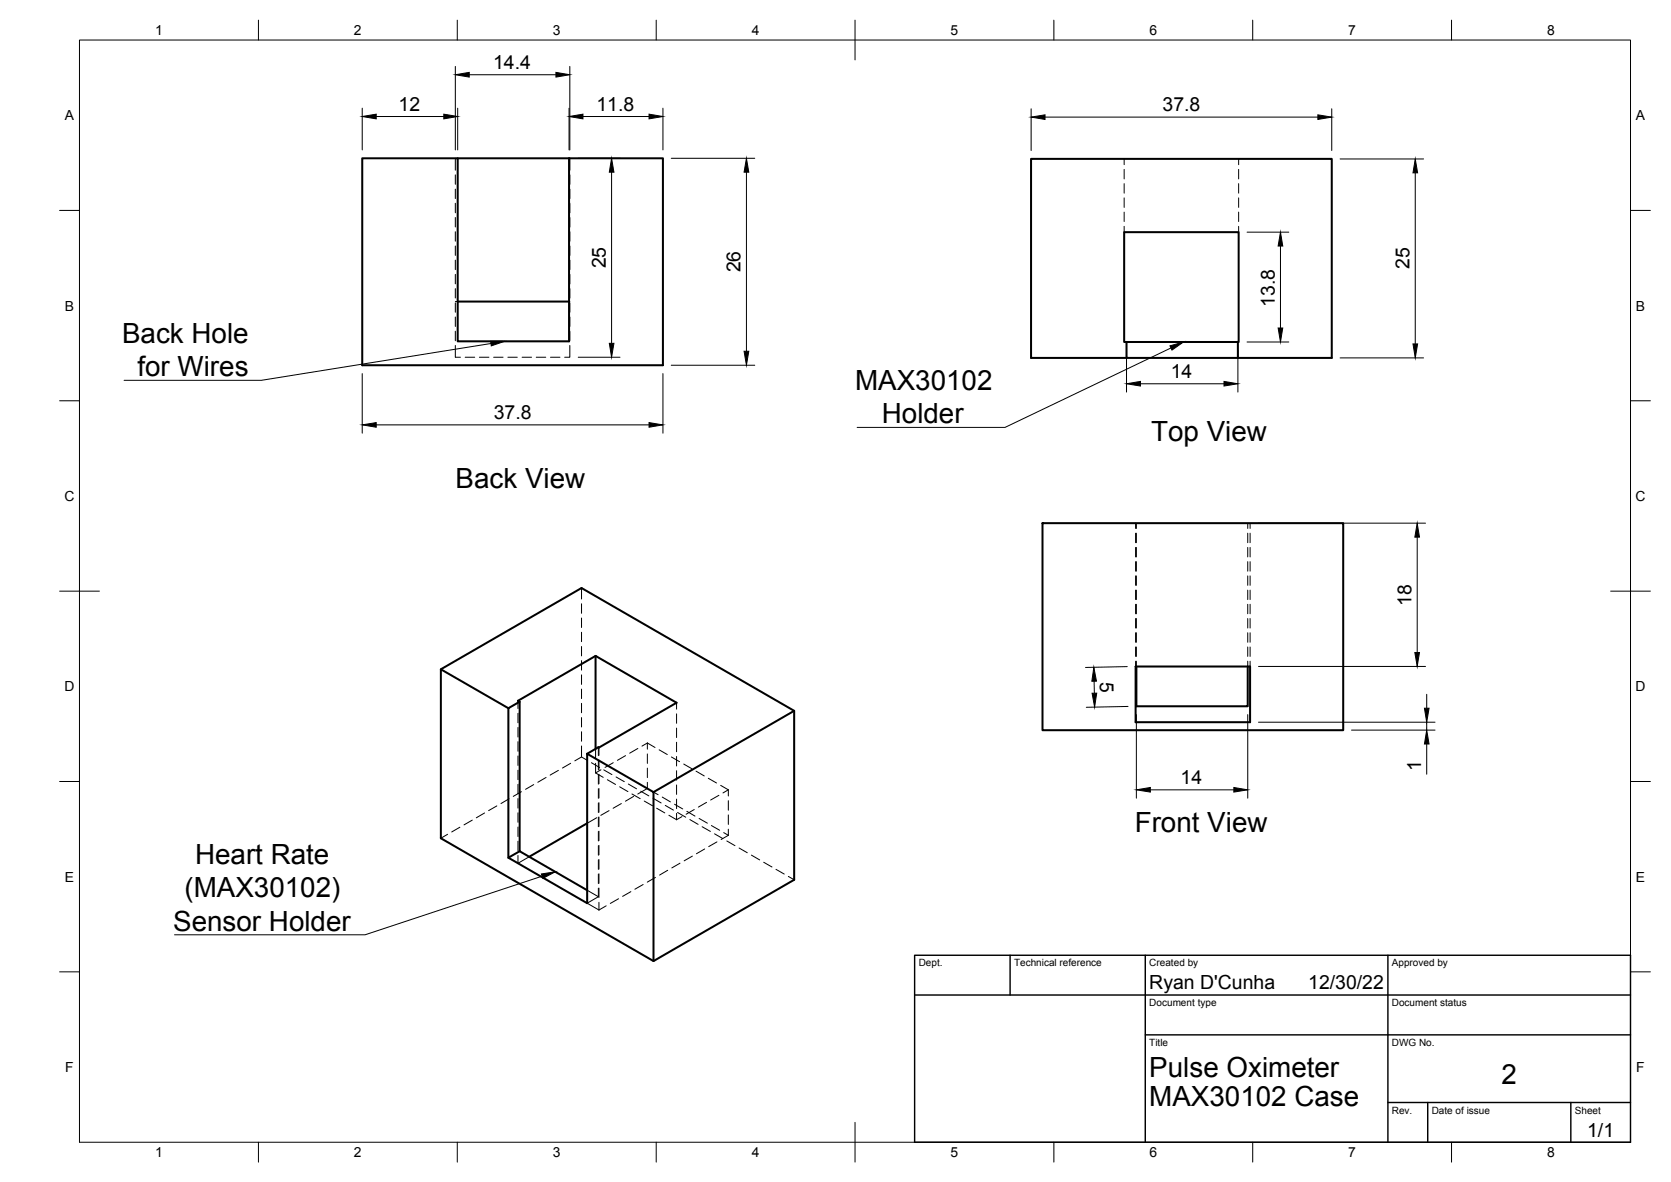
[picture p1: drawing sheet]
<svg xmlns="http://www.w3.org/2000/svg" width="420mm" height="297mm" viewBox="0 0 420 297" stroke-linecap="round" stroke-linejoin="round" font-family="sans-serif">
<!-- layer: Hidden -->
<g fill="none" stroke="#000" stroke-width=".25">
<path d="M114.5 39.8v3M143.3 39.8v3M282.7 39.9v1.5M311.4 39.9v1.5M114.5 43.9v2.4M114.5 47.5v2.4M114.5 51.1v2.4M114.5 54.7v2.4M114.5 58.2v2.4M143.3 43.9v2.4M143.3 47.5v2.4M143.3 51.1v2.4"/>
<path d="M143.3 54.7v2.4M143.3 58.2v2.4M282.7 42.6v2.4M282.7 46.2v2.3M282.7 49.7v2.4M282.7 53.3v2.4M282.7 56.9v1.4M311.4 42.6v2.4M311.4 46.2v2.3M311.4 49.7v2.4M311.4 53.3v2.4M311.4 56.9v1.4"/>
<path d="M114.5 75.8h.6M114.5 61.8v2.4M114.5 65.4v2.4M114.5 68.9v2.4M114.5 72.5v2.4M114.5 76.1v2.4M114.5 79.7v2.3M143.1 75.8h.2M143.3 61.8v2.4M143.3 65.4v2.4M143.3 68.9v2.4M143.3 72.5v2.4"/>
<path d="M143.3 76.1v2.4M143.3 79.7v2.3M114.5 83.2v2.4M114.5 86.8v3h1.3M117 89.8h2.4M120.5 89.8h2.4M124.1 89.8h2.4M127.7 89.8h2.4M131.3 89.8h2.3M134.8 89.8h2.4M138.4 89.8h2.4M143.3 86.8v3h-1.3"/>
<path d="M143.3 83.2v2.4M285.5 131.5v1.3M285.5 134v2.4M285.5 137.6v2.4M285.7 131.5v1.3M285.7 134v2.4M285.7 137.6v2.4M313.7 131.5v1.3M313.7 134v2.4M313.7 137.6v2.4M314.3 131.5v1.3M314.3 134v2.4"/>
<path d="M314.3 137.6v2.4M146.2 147.8v2.7M146.2 151.7v2.4M146.2 155.3v2.4M146.2 158.9v2.4M285.5 141.1v2.4M285.5 144.7v2.4M285.5 148.3v2.4M285.5 151.9v2.3M285.5 155.4v2.4M285.5 159v2.4M285.7 141.1v2.4"/>
<path d="M285.7 144.7v2.4M285.7 148.3v2.4M285.7 151.9v2.3M285.7 155.4v2.4M285.7 159v2.4M313.7 141.1v2.4M313.7 144.7v2.4M313.7 148.3v2.4M313.7 151.9v2.3M313.7 155.4v2.4M313.7 159v2.4M314.3 141.1v2.4"/>
<path d="M314.3 144.7v2.4M314.3 148.3v2.4M314.3 151.9v2.3M314.3 155.4v2.4M314.3 159v2.4M130.2 176.1v2M130.2 179.3v2.3M146.2 162.5v2.3M146.2 166v2.4M146.2 169.6v2.4M146.2 173.2v2.4M146.2 176.7v2.4"/>
<path d="M170.1 176.6v1.6M170.1 179.4v2.4M285.5 162.6v2.4M285.5 166.2v1.3M285.7 162.6v2.4M285.7 166.2v1.3M313.7 162.6v2.4M313.7 166.2v1.3M314.3 162.6v2.4M314.3 166.2v1.3M130.2 182.8v2.4M130.2 186.4v2.4"/>
<path d="M130.2 190v2.3M130.2 193.6v2.3M130.2 197.1v2.4M131.1 199l-2 1.1M134.2 197.2l-2.1 1.2M137.3 195.4l-2.1 1.2M140.4 193.6l-2.1 1.2M143.5 191.8l-2.1 1.2M146.2 180.3v2.4M146.2 183.9v2.4M146.2 187.5v2.7M147.7 191.1l-1.5-.9-1.7 1"/>
<path d="M148.7 191.7l2.1 1.2M149.8 194.2l1.9 1.2M149.8 188.2v2.4M149.8 191.8v2.4M150.5 187.8v2.1M150.5 191.1v2.4M150.5 194.7v2.3M150.5 198.2v2.4M150.6 187.9v1.9M150.6 191v2.4M150.6 194.6v2.4M150.6 198.2v2.3"/>
<path d="M151.1 193.4l-1.3 .8M151.8 193.5l2.1 1.2M152.7 195.9l2.1 1.2M154.2 191.7l-2.1 1.2M154.9 195.2l2.1 1.2M155.8 197.7l2.1 1.2M157.3 189.9l-2.1 1.2M158 197l2.1 1.2M158.9 199.5l2.1 1.2M160.4 188.1l-2.1 1.2M161.1 198.8l2.1 1.2M162.8 186.7l-1.4 .8"/>
<path d="M162.8 186.7l1.9 1.1M162.8 196.6v1.5l-2.4 1.4M162.8 186.7v1.6M162.8 189.5v2.3M162.8 193v2.4M164.3 199.1l1.2 .6M165.7 188.4l2.1 1.2M168.8 190.2l2.1 1.2M170.1 183v2.3M170.1 186.5v2.4M170.1 190.1v2.4M170.1 193.7v2.4"/>
<path d="M170.1 197.3v2.3M171.9 192l2.1 1.2M175 193.8l2.1 1.2M178.1 195.6l2.1 1.2M180.8 199.9l-2.1 1.1M181.2 197.4l1.9 1.1M183.1 198.5l-1.3 .8M183.1 198.5v1.5M112.5 209.7l-1.7 1M115.6 207.9l-2 1.2M118.7 206.1l-2 1.2M121.8 204.3l-2 1.2"/>
<path d="M124.9 202.5l-2 1.2M128 200.7l-2 1.2M130.2 200.7v2.4M130.2 204.3v2.3M130.2 207.8v2.4M130.2 211.4v2.4M130.2 215v1.9l2.9-1.6M150.1 205.5l-2.5 1.4M150.5 201.8v2.4M150.5 205.4v2.4M150.5 208.9v2.4M150.5 212.5v2.4"/>
<path d="M150.5 216.1v2.4M150.5 219.7v2.3M150.6 201.7v2.4M150.6 205.3v2.4M150.6 208.9v2.4M150.6 212.5v2.3M150.6 216v2.4M150.6 219.6v2.4M153.1 203.7l-2 1.2M156.2 201.9l-2 1.2M159.3 200.1l-2 1.2M162 201.3l2.1 1.2"/>
<path d="M164.2 200.6l2 1.2M165.1 203.1l2.1 1.2M166.5 200.3l2.1 1.2M167.3 202.4l2 1.2M167.9 218.7l-2.1 1.2M168.2 204.9l1.9 1.1M169.6 202.1l2.1 1.2M170.1 200.8v2.4M170.1 204.4v1.6M170.4 204.2l2 1.2M171 216.9l-2.1 1.2M171.5 205.2l-1.4 .8"/>
<path d="M172.7 203.9l2.1 1.2M173.5 206l2 1.2M174.1 215.1l-2.1 1.2M174.6 203.4l-2.1 1.2M175.8 205.7l2.1 1.2M176.6 207.8l2 1.1M177.2 213.3l-2.1 1.3M177.7 201.6l-2.1 1.2M178.9 207.5l2.1 1.1M179.7 209.5l2 1.2M180.3 211.6l-2.1 1.2M182 209.2l1.1 .7"/>
<path d="M182.8 211.3l2 1.2M183.1 201.2v2.4M183.1 204.8v2.4M183.1 208.4v1.5M183.1 209.9l-1.8 1.1M185.8 213.1l2.1 1.2M188.9 214.9l2.1 1.2M192 216.7l2.1 1.2M195.1 218.5l2.1 1.2M147.6 223.7l2.9 1.6M150.5 223.2v2.1M150.5 225.3l-2.9 1.7 3 1.7"/>
<path d="M150.6 223.2v2.3M150.6 226.7v2M152.4 227.6l-1.8 1.1M155.5 225.9l-2 1.1M158.6 224.1l-2.1 1.2M161.7 222.3l-2.1 1.2M164.8 220.5l-2 1.2M198.2 220.2l1.5 .9"/>
</g>
<!-- layer: Visible -->
<g fill="none" stroke="#000" stroke-width=".51">
<path d="M91.1 39.8h24v46h28v-46h23.6v52h-75.6zM115.1 39.8h28M115.1 75.8h28M283.3 85.9v4h28M283.3 89.9h-24.1v-50h75.7v50h-23.6M311.3 85.9h.1v-27.6h-28.7v27.6h28.6v4M262.1 131.5h75.6v52h-75.6zM110.8 168.2l35.4-20.4 53.5 30.8v42.5l-35.4 20.4-53.5-30.8v-42.5l17 9.8M130.7 176.3l-2.9 1.7v37.5l2.9-1.6M149.8 164.8l-19.6 11.3 .5 .2v37.6l16.9 9.8M149.8 164.8v23.4M149.8 164.8l20.3 11.8-22.5 12.8"/>
<path d="M199.7 178.6l-35.4 20.5M285.5 167.5h28.8v14h-28.8zM285.7 167.5v10h28v-10M147.6 189.4l16.7 9.7v42.4M147.6 189.4v37.6l-19.8-11.5M147.6 206.9l-14.5 8.4"/>
</g>
<!-- layer: BORDER -->
<g fill="none" stroke="#000" stroke-width=".25">
<path d="M20 10.1h390v276.9h-390zM65 5.1v5M115 5.1v5M165 5.1v5M215 5.1v10M265 5.1v5M315 5.1v5M365 5.1v5M15 52.9h5M410 52.9h5M15 100.7h5M410 100.7h5"/>
<path d="M15 148.6h10M405 148.6h10M15 196.4h5M410 196.4h5M15 244.2h5M410 244.2h5M65 287v5M115 287v5M165 287v5M215 282.1v9.9M265 287v5M315 287v5"/>
<path d="M365 287v5"/>
</g>
<!-- layer: TITLEBLOCK -->
<path d="M230 240.1h180v46.9h-180zM230 250h180M254 240.1v9.9M288 240.1v46.9M349 240.1v46.9M288 260.1h122M349 277.1h61M359 277.1v9.9M395 277.1v9.9" fill="none" stroke="#000" stroke-width=".36"/>
<!-- layer: Leaders -->
<path d="M123.4 85.8h3.5l-3.4 1.1zM294.2 86.9l3.4-1-2.9 2.1zM136.1 219.6l3.5-.5-3.1 1.6z" fill="#000" stroke="#000" stroke-width=".25"/>
<path d="M123.4 86.3l-57.7 9.3h-34.5M294.4 87.4l-41.7 20h-37.2M136.3 220.2l-44.5 14.7h-47.9" fill="none" stroke="#000" stroke-width=".25"/>
<!-- layer: FD_Dimensions -->
<g fill="none" stroke="#000" stroke-width=".25">
<path d="M114.5 16.7v21M118 18.8h21.8M143.3 16.7v21M91.1 27.2v10.5M94.6 29.3h17M115.1 27.2v10.5M143.1 27.2v10.5M145.4 39.8h10.5M146.6 29.3h16.6M166.7 27.2v10.5M168.8 39.8h21M259.3 27.3v10.5"/>
<path d="M262.8 29.4h68.6M334.9 27.3v10.5M337 39.9h20.9M153.8 43.3v43M187.7 43.3v45M313.6 58.3h10.5M355.9 43.4v43M322 61.8v20.6M91.1 93.9v15M145.4 89.8h10.5M166.7 93.9v15M168.8 91.8h21"/>
<path d="M283.3 88v10.5M286.8 96.4h21M311.3 88v10.5M313.6 85.9h10.5M337 89.9h20.9M94.6 106.8h68.6M316.4 131.5h42M356.3 135v29M275.1 171.2l.1 3M283.4 167.5l-10.5 .2M283.6 177.5l-10.5 .2M285.7 179.6v21"/>
<path d="M313.7 179.6v21M316.4 167.5h42M358.7 174.5v3.5M289.2 198.5h21M316.4 181.5h44.4M339.8 183.5h21M358.7 181.5v2M358.7 187v7.6"/>
</g>
<g fill="#000" stroke="#000" stroke-width=".25">
<path d="M114.5 18.8l3.5-.6v1.2zM139.8 18.2l3.5 .6-3.5 .6zM91.1 29.3l3.5-.6v1.2zM111.6 28.7l3.5 .6-3.5 .6zM143.1 29.3l3.5-.6v1.2zM163.2 28.7l3.5 .6-3.5 .6zM259.3 29.4l3.5-.5v1.1zM331.4 28.9l3.5 .5-3.5 .6zM153.8 39.8l.6 3.5h-1.2zM187.7 39.8l.6 3.5h-1.2zM355.9 39.9l.5 3.5h-1.1zM322 58.3l.5 3.5h-1.1z"/>
<path d="M153.2 86.3h1.2l-.6 3.5zM187.1 88.3h1.2l-.6 3.5zM283.3 96.4l3.5-.6v1.2zM307.8 95.8l3.5 .6-3.5 .6zM321.4 82.4h1.1l-.5 3.5zM355.3 86.4h1.1l-.5 3.5zM91.1 106.8l3.5-.6v1.2zM163.2 106.2l3.5 .6-3.5 .6zM356.3 131.5l.6 3.5h-1.2zM275 167.7l.7 3.5h-1.2zM274.6 174.2h1.2l-.6 3.5zM355.7 164h1.2l-.6 3.5z"/>
<path d="M358.2 178h1.1l-.6 3.5zM285.7 198.5l3.5-.6v1.2zM310.2 197.9l3.5 .6-3.5 .6zM358.7 183.5l.6 3.5h-1.1z"/>
</g>
<g font-size="7">
<text x="30.7" y="86.2">Back Hole</text>
<text x="34.6" y="94.6">for Wires</text>
<text x="215" y="98.1">MAX30102</text>
<text x="221.7" y="106.4">Holder</text>
<text x="289.4" y="110.9">Top View</text>
<text x="114.6" y="122.8">Back View</text>
<text x="285.3" y="209">Front View</text>
<text x="49.1" y="217.1">Heart Rate</text>
<text x="46.4" y="225.5">(MAX30102)</text>
<text x="43.6" y="233.9">Sensor Holder</text>
<text x="289" y="270.6">Pulse Oximeter</text>
<text x="377.5" y="272.3">2</text>
<text x="289" y="278.1">MAX30102 Case</text>
</g>
<g font-size="4.9">
<text x="124" y="17.4">14.4</text>
<text x="100.2" y="27.9">12</text>
<text x="150" y="27.8">11.8</text>
<text x="292.3" y="28">37.8</text>
<text x="152.3" y="67.5" transform="rotate(-90 152.3 67.5)">25</text>
<text x="186.2" y="68.5" transform="rotate(-90 186.2 68.5)">26</text>
<text x="354.4" y="67.6" transform="rotate(-90 354.4 67.6)">25</text>
<text x="320.5" y="77.1" transform="rotate(-90 320.5 77.1)">13.8</text>
<text x="294.4" y="95">14</text>
<text x="124.1" y="105.3">37.8</text>
<text x="354.9" y="152.4" transform="rotate(-90 354.9 152.4)">18</text>
<text x="276.6" y="171.3" transform="rotate(89 276.6 171.3)">5</text>
<text x="296.9" y="197.1">14</text>
<text x="357.3" y="193.7" transform="rotate(-90 357.3 193.7)">1</text>
<text x="289" y="248.5">Ryan D'Cunha</text>
<text x="329" y="248.5">12/30/22</text>
<text x="399.1" y="285.7">1/1</text>
</g>
<g font-size="3.5">
<text x="39" y="8.8">1</text>
<text x="89" y="8.8">2</text>
<text x="139" y="8.8">3</text>
<text x="189" y="8.8">4</text>
<text x="239" y="8.8">5</text>
<text x="289" y="8.8">6</text>
<text x="339" y="8.8">7</text>
<text x="389" y="8.8">8</text>
<text x="16.3" y="30.2">A</text>
<text x="411.3" y="30.2">A</text>
<text x="16.3" y="78">B</text>
<text x="411.3" y="78">B</text>
<text x="16.2" y="125.9">C</text>
<text x="411.2" y="125.9">C</text>
<text x="16.2" y="173.7">D</text>
<text x="411.2" y="173.7">D</text>
<text x="16.3" y="221.6">E</text>
<text x="411.3" y="221.6">E</text>
<text x="16.4" y="269.4">F</text>
<text x="411.4" y="269.4">F</text>
<text x="39" y="290.8">1</text>
<text x="89" y="290.8">2</text>
<text x="139" y="290.8">3</text>
<text x="189" y="290.8">4</text>
<text x="239" y="290.8">5</text>
<text x="289" y="290.8">6</text>
<text x="339" y="290.8">7</text>
<text x="389" y="290.8">8</text>
</g>
<g font-size="2.5">
<text x="231" y="242.9">Dept.</text>
<text x="255" y="242.9">Technical reference</text>
<text x="289" y="242.9">Created by</text>
<text x="350" y="242.9">Approved by</text>
<text x="289" y="252.8">Document type</text>
<text x="350" y="252.8">Document status</text>
<text x="289" y="262.9">Title</text>
<text x="350" y="262.9">DWG No.</text>
<text x="350" y="279.9">Rev.</text>
<text x="360" y="279.9">Date of issue</text>
<text x="396" y="279.9">Sheet</text>
</g>
</svg>
